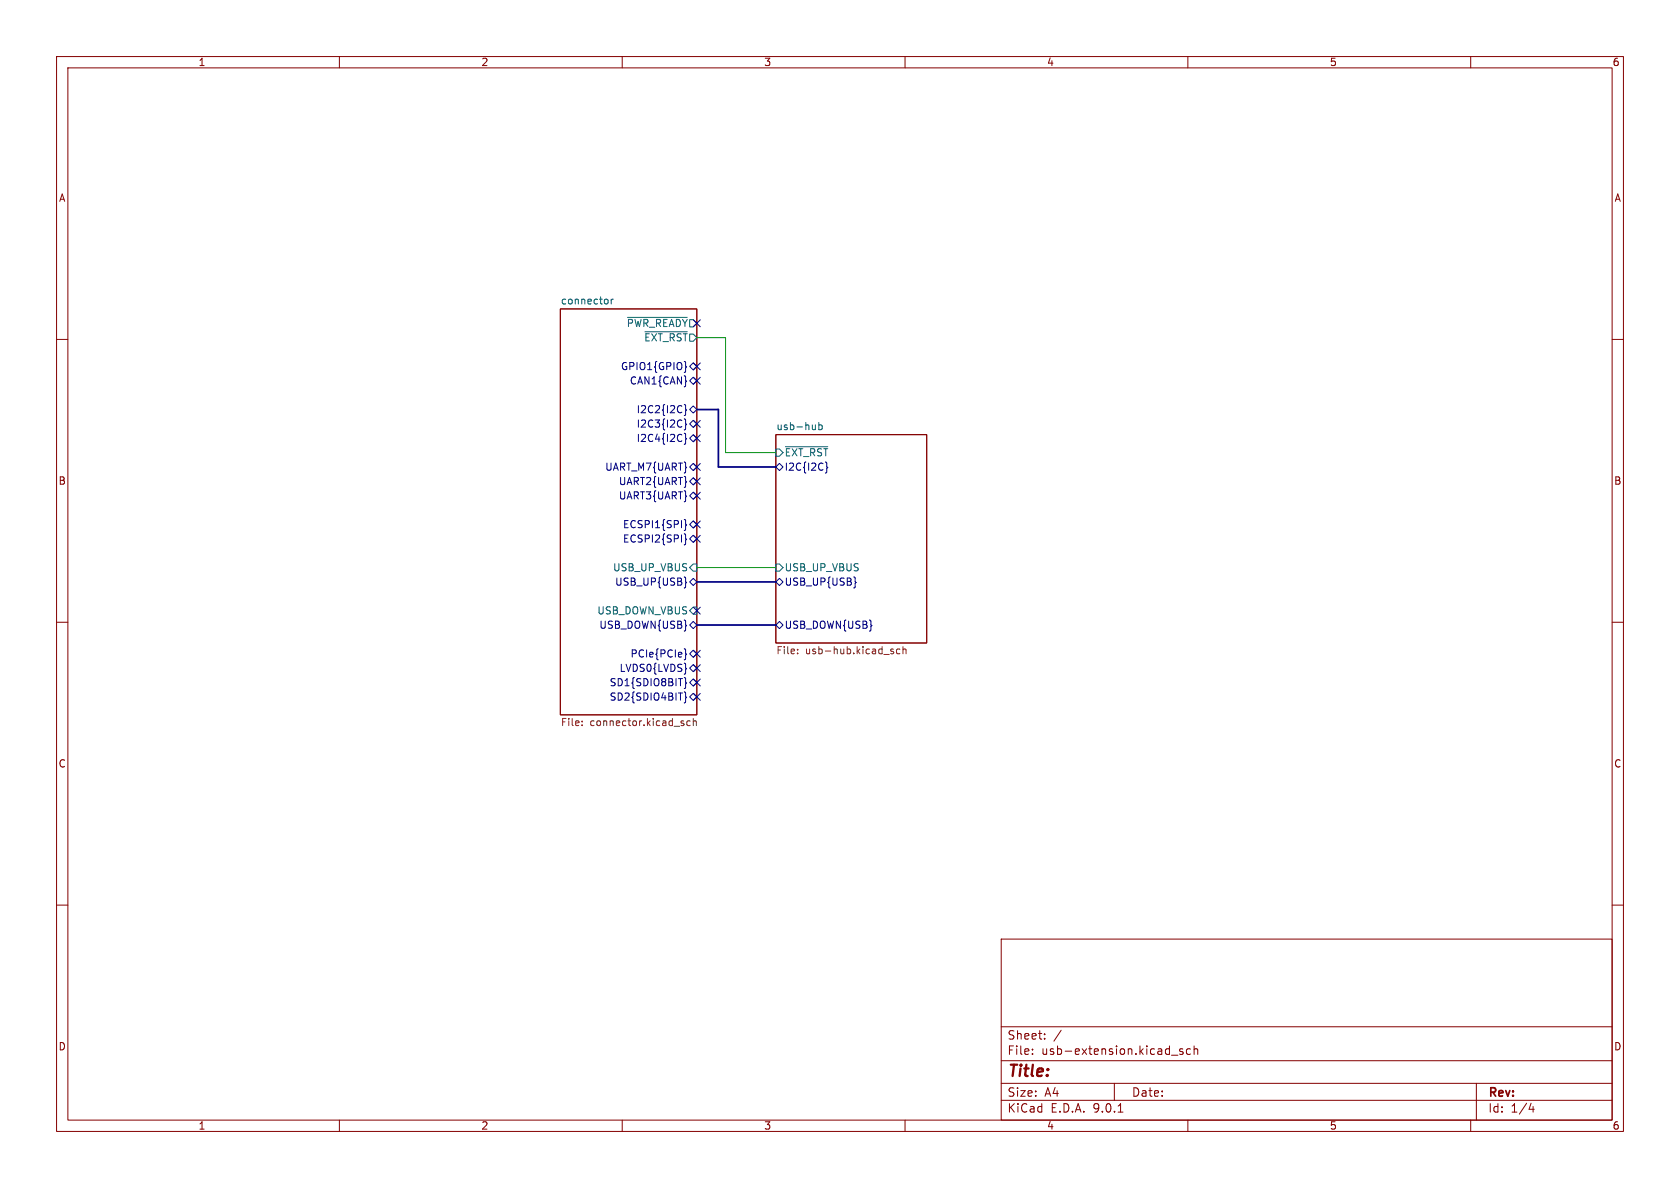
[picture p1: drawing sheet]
<svg xmlns="http://www.w3.org/2000/svg" width="297mm" height="210mm" viewBox="0 0 297 210" stroke-linecap="round" stroke-linejoin="round" font-family="sans-serif">
<g fill="none" stroke="#840000" stroke-width=".18">
<path d="M10 10h277v190h-277zM12 12h273v186h-273zM60 10v2M110 10v2M160 10v2M210 10v2M260 10v2M99.1 54.6h24.1v71.8h-24.1zM10 60h2M137.2 76.8h26.6v36.9h-26.6zM285 60h2M10 110h2"/>
<path d="M285 110h2M10 160h2M177 166h108v32h-108zM285 160h2M60 198v2M110 198v2M160 198v2M177 194.5h108M177 191.5h108M177 187.5h108M177 181.5h108M182.5 186.3v.1"/>
<path d="M182.5 185.5v.1M184.7 183.6v.1M184.7 182.8v.1M187.6 182.1l-1.3 2M197 191.5v3M197.7 196.6h.8M207.1 186.5h1.1M209.1 185.5l-.4-.1-.2 .2 .1 .2 .5 .2v.3h-.6M210 198v2M210.5 185.5l-.5-.1-.3 .3v.4l.2 .2h.6M211.1 185.5l.2-.1 .4 .1v.9M211.1 184.9v1.5"/>
<path d="M260 198v2M261 191.5v6.5M270.7 195l-.4 1.1h.9M271 195.6v1"/>
</g>
<g fill="none" stroke="#006464" stroke-width=".18">
<path d="M107.4 52.9l.1 .2-.1 .6M108.1 52.9v.8M108.4 52.9l-.3 .2M110.9 56.1h10.6M114 58.6h7.5M137.2 79.4h.6l.6 .6-.6 .6h-.6zM138.8 79h7.5M144.2 75.1v.9M144.2 75.8l-.1 .1M144.8 74.7v1.3M144.8 75.2l.3-.1 .3 .3-.2 .5h-.4M122.6 99.7h.6v1.3h-.6l-.7-.7z"/>
<path d="M137.2 99.7h.6l.6 .6-.6 .7h-.6zM122.6 107.3h.6v1.3h-.6l-.7-.6z"/>
</g>
<g fill="none" stroke="#000084" stroke-width=".18">
<path d="M121 71.5l.2 .2v.6l.2 .2-.2 .2v.6l-.2 .2M121 74.1l.2 .1v.6l.2 .2-.2 .2v.6l-.2 .2M121 76.6l.2 .2v.6l.2 .2-.2 .1v.7l-.2 .1M121.2 64.7l.2 .2-.2 .1M121.9 67.3l.7-.6 .6 .6-.6 .6zM121.9 77.5l.7-.7 .6 .7-.6 .6zM121.9 64.8l.7-.7 .6 .7-.6 .6zM121.9 74.9l.7-.6 .6 .6-.6 .7zM122.6 71.8l.6 .6-.6 .6-.7-.6zM122.6 74.3l1.2 1.2M122.6 76.9l1.2 1.2M122.6 64.2l1.2 1.2"/>
<path d="M122.6 66.7l1.2 1.2M123.8 74.3l-1.2 1.2M123.8 76.9l-1.2 1.2M123.8 64.2l-1.2 1.2M123.8 66.7l-1.2 1.2M121 91.8l.2 .2v.6l.2 .2-.2 .2v.6l-.2 .2M121 94.4l.2 .2v.6l.2 .1-.2 .2v.6l-.2 .2M121.9 95.3l.7-.7 .6 .7-.6 .6zM121.9 92.7l.7-.6 .6 .6-.6 .6zM121.9 85.1l.7-.6 .6 .6-.6 .6zM121.9 87.6l.7-.6 .6 .6-.6 .7zM121.9 82.6l.7-.7 .6 .7-.6 .6z"/>
<path d="M122.6 81.9l1.2 1.3M122.6 94.6l1.2 1.3M122.6 92.1l1.2 1.2M122.6 87l1.2 1.2M122.6 84.5l1.2 1.2M123.8 81.9l-1.2 1.3M123.8 94.6l-1.2 1.3M123.8 92.1l-1.2 1.2M123.8 87l-1.2 1.2M123.8 84.5l-1.2 1.2M137.2 82.6l.6-.7 .6 .7-.6 .6zM146.1 81.7l.1 .8 .1 .1-.1 .2v.6l-.3 .2"/>
<path d="M121 114.7l.2 .2v.6l.2 .2-.2 .1v.7l-.2 .1M121 102l.2 .2v.6l.2 .2-.2 .1v.7l-.2 .1M121.1 119.8l.1 .8 .2 .1-.2 .2v.6l-.2 .2M121.3 118.1l.1 .1-.1 .1M121.9 118.1l.7-.6 .6 .6-.6 .6zM121.9 115.6l.7-.7 .6 .7-.6 .6zM121.9 102.9l.7-.7 .6 .7-.6 .6zM121.9 110.5l.7-.6 .6 .6-.6 .6zM122.6 117.5l1.2 1.2M122.6 115l1.2 1.2M122.6 107.3l1.2 1.3M123.8 117.5l-1.2 1.2"/>
<path d="M123.8 115l-1.2 1.2M123.8 107.3l-1.2 1.3M137.2 102.9l.6-.7 .6 .7-.6 .6zM137.2 110.5l.6-.6 .6 .6-.6 .6zM151 102l.2 .2v.6l.2 .2-.2 .1v.7l-.2 .1M121 122.3l.2 .2v.6l.2 .2-.2 .2v.6l-.2 .2M121.9 123.2l.7-.6 .6 .6-.6 .6zM121.9 120.7l.7-.7 .6 .7-.6 .6zM122.6 122.6l1.2 1.2M122.6 120l1.2 1.3M123.8 122.6l-1.2 1.2M123.8 120l-1.2 1.3"/>
</g>
<g fill="none" stroke="#725600" stroke-width=".18">
<path d="M141 115.5v.1M141 114.8v.1M157.5 115.1l.5 .2-.1 .2-.3 .1M157.5 114.8h.4M159.1 114.8l-.4-.1-.2 .3 .1 .5h.5M159.6 114.8l.2-.1 .3 .1 .1 .8M159.6 114.3v1.3M102.9 128.2v.1M102.9 127.5v.1M120.9 127.9v.3M122 127.5l-.3-.1-.3 .3 .1 .5h.5M122.6 127.5l.1-.1 .3 .1 .1 .8"/>
<path d="M122.6 127v1.3"/>
</g>
<path d="M123.2 72.4h3.8v10.2h10.2M123.2 102.9h14M123.2 110.5h14" fill="none" stroke="#000084" stroke-width=".3"/>
<path d="M123.2 59.7h5.1v20.3h8.9M123.2 100.3h14" fill="none" stroke="#009600" stroke-width=".18"/>
<text font-size="2.8" fill="#840000" x="178" y="190.9">Title:</text>
<g font-size="2.1" fill="#840000">
<text x="178" y="184">Sheet:</text>
<text x="178" y="186.7">File:</text>
<text x="184.1" y="186.7">usb-extension.kicad_sch</text>
<text x="178" y="196.9">KiCad</text>
<text x="178" y="194.1">Size:</text>
<text x="184.7" y="194.1">A4</text>
<text x="185.7" y="196.9">E.D.A.</text>
<text x="193.3" y="196.9">9.0.1</text>
<text x="200" y="194.1">Date:</text>
<text x="263" y="194.3">Rev:</text>
<text x="263" y="196.9">Id:</text>
<text x="267.1" y="196.9">1/4</text>
</g>
<g font-size="1.8" fill="#840000">
<text x="35" y="11.9">1</text>
<text x="85" y="11.9">2</text>
<text x="135" y="11.9">3</text>
<text x="185" y="11.9">4</text>
<text x="235" y="11.9">5</text>
<text x="285" y="11.9">6</text>
<text x="10.3" y="35.9">A</text>
<text x="285.3" y="35.9">A</text>
<text x="10.3" y="85.9">B</text>
<text x="285.3" y="85.9">B</text>
<text x="10.3" y="135.9">C</text>
<text x="285.3" y="135.9">C</text>
<text x="10.3" y="185.9">D</text>
<text x="285.3" y="185.9">D</text>
<text x="35" y="199.9">1</text>
<text x="85" y="199.9">2</text>
<text x="135" y="199.9">3</text>
<text x="185" y="199.9">4</text>
<text x="235" y="199.9">5</text>
<text x="285" y="199.9">6</text>
</g>
<g font-size="1.8" fill="#006464">
<text x="99.1" y="53.9">connector</text>
<text x="113.8" y="60.6">~{EXT_RST}</text>
<text x="137.2" y="76.1">usb-hub</text>
<text x="108.3" y="101.2">USB_UP_VBUS</text>
<text x="138.6" y="101.2">USB_UP_VBUS</text>
</g>
<g font-size="1.8" fill="#000084">
<text x="110.7" y="58">~{PWR_READY}</text>
<text x="109.7" y="65.6">GPIO1{GPIO}</text>
<text x="111.2" y="68.2">CAN1{CAN}</text>
<text x="112.5" y="75.8">I2C3{I2C}</text>
<text x="112.5" y="73.3">I2C2{I2C}</text>
<text x="106.9" y="83.4">UART_M7{UART}</text>
<text x="112.5" y="78.3">I2C4{I2C}</text>
<text x="138.6" y="80.9">~{EXT_RST}</text>
<text x="138.6" y="83.4">I2C{I2C}</text>
<text x="109.3" y="86">UART2{UART}</text>
<text x="109.3" y="88.5">UART3{UART}</text>
<text x="110" y="93.6">ECSPI1{SPI}</text>
<text x="110" y="96.1">ECSPI2{SPI}</text>
<text x="108.6" y="103.7">USB_UP{USB}</text>
<text x="138.6" y="103.7">USB_UP{USB}</text>
<text x="105.5" y="108.8">USB_DOWN_VBUS</text>
<text x="105.9" y="111.4">USB_DOWN{USB}</text>
<text x="138.6" y="111.4">USB_DOWN{USB}</text>
<text x="109.4" y="119">LVDS0{LVDS}</text>
<text x="111.4" y="116.4">PCIe{PCIe}</text>
<text x="107.7" y="124.1">SD2{SDIO4BIT}</text>
<text x="107.7" y="121.5">SD1{SDIO8BIT}</text>
</g>
<g font-size="1.8" fill="#725600">
<text x="137.2" y="116">File:</text>
<text x="142.4" y="116">usb-hub.kicad_sch</text>
<text x="99.1" y="128.7">File:</text>
<text x="104.3" y="128.7">connector.kicad_sch</text>
</g>
</svg>
